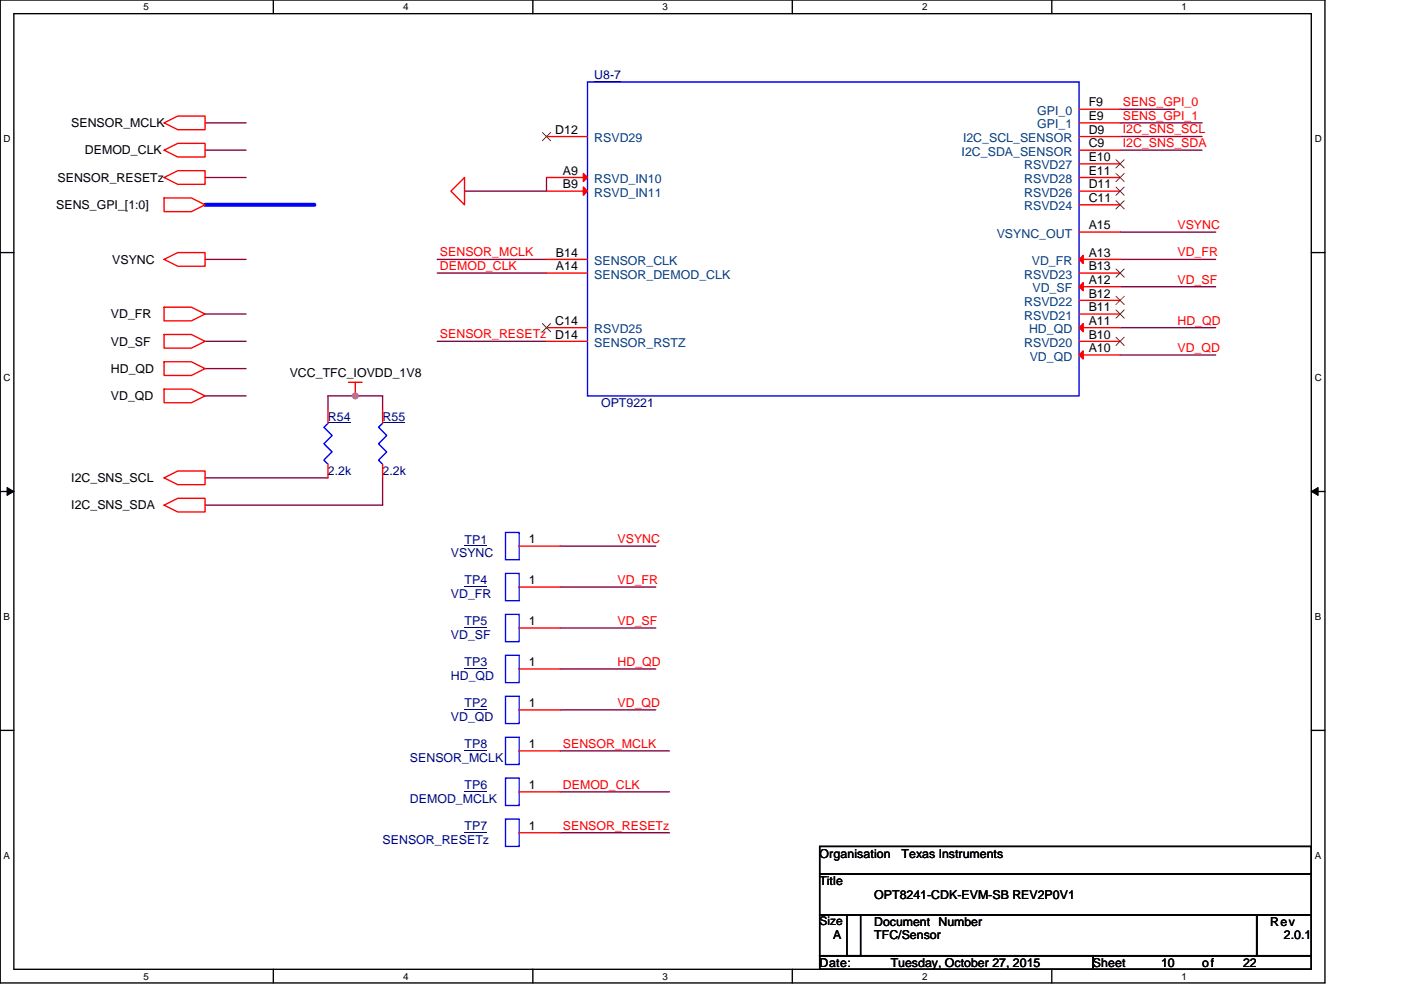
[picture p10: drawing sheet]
<svg xmlns="http://www.w3.org/2000/svg" width="297mm" height="210mm" viewBox="0 0 297 210" stroke-linecap="round" stroke-linejoin="round" font-family="sans-serif">
<path d="M0 0h280.9v208.5h-280.9zM2.9 2.9h275.1v202.7h-275.1z" fill="none" stroke="#000" stroke-width=".29"/>
<g fill="#fff">
<path d="M30.4 .3h1.2v2.3h-1.2z"/>
<path d="M30.4 205.9h1.2v2.3h-1.2z"/>
</g>
<path d="M58 0v2.9M58 205.6v2.9" fill="none" stroke="#000" stroke-width=".29"/>
<g fill="#fff">
<path d="M85.5 .3h1.1v2.3h-1.1z"/>
<path d="M85.5 205.9h1.1v2.3h-1.1z"/>
</g>
<path d="M113 0v2.9M113 205.6v2.9" fill="none" stroke="#000" stroke-width=".29"/>
<g fill="#fff">
<path d="M140.5 .3h1.1v2.3h-1.1z"/>
<path d="M140.5 205.9h1.1v2.3h-1.1z"/>
</g>
<path d="M168 0v2.9M168 205.6v2.9" fill="none" stroke="#000" stroke-width=".29"/>
<g fill="#fff">
<path d="M195.5 .3h1.1v2.3h-1.1z"/>
<path d="M195.5 205.9h1.1v2.3h-1.1z"/>
</g>
<path d="M223 0v2.9M223 205.6v2.9" fill="none" stroke="#000" stroke-width=".29"/>
<g fill="#fff">
<path d="M250.5 .3h1.2v2.3h-1.2z"/>
<path d="M250.5 205.9h1.2v2.3h-1.2z"/>
<path d="M.8 28.2h1.5v2.4h-1.5z"/>
<path d="M278.7 28.2h1.5v2.4h-1.5z"/>
<path d="M.8 78.9h1.5v2.3h-1.5z"/>
<path d="M278.7 78.9h1.5v2.3h-1.5z"/>
</g>
<path d="M0 53.6h2.9M278 53.6h2.9" fill="none" stroke="#000" stroke-width=".29"/>
<g fill="#fff">
<path d="M.8 129.6h1.4v2.3h-1.4z"/>
<path d="M278.7 129.6h1.4v2.3h-1.4z"/>
</g>
<path d="M0 104.2h2.9M278 104.2h2.9" fill="none" stroke="#000" stroke-width=".29"/>
<path d="M1.5 103.4l1.4 .8-1.4 .9zM278 104.2l1.5-.8v1.7z" fill="#000" stroke="#000" stroke-width=".21"/>
<g fill="#fff">
<path d="M.8 180.3h1.4v2.3h-1.4z"/>
<path d="M278.7 180.3h1.4v2.3h-1.4z"/>
</g>
<path d="M0 154.9h2.9M278 154.9h2.9M173.8 179.5h104.2v5.8h-104.2zM173.8 185.3h104.2v8.7h-104.2zM173.8 194h8.7v8.7h-8.7zM179.6 194h86.8v8.7h-86.8zM266.4 194h11.6v8.7h-11.6zM173.8 202.7h57.9v2.9h-57.9zM231.7 202.7h46.3v2.9h-46.3z" fill="none" stroke="#000" stroke-width=".29"/>
<g fill="none" stroke="#800040" stroke-width=".29">
<path d="M43.5 26.1h8.7M43.5 31.9h8.7M43.5 37.6h8.7M115.9 37.6v2.9h-17.4M237.5 23.2h11.6M237.5 26.1h17.4M237.5 29h17.4M237.5 31.9h17.4M43.5 55h8.7M92.7 55h23.2M92.7 57.9h23.2M237.5 49.2h20.3"/>
<path d="M237.5 55h20.3M43.5 66.6h8.7M43.5 72.4h8.7M43.5 78.2h8.7M92.7 72.4h23.2M237.5 60.8h20.3M237.5 69.5h20.3M237.5 75.3h20.3M43.5 84h8.7M81.1 86.9v-2.9h-11.6v2.9M43.5 101.4h26M81.1 101.4v5.7h-37.6"/>
<path d="M118.8 115.8h20.2M118.8 124.5h20.2M118.8 133.2h20.2M118.8 141.9h20.2M118.8 150.6h20.2M118.8 159.3h23.1M118.8 168h23.1M118.8 176.6h23.1"/>
</g>
<path d="M43.5 43.4h23.1" fill="none" stroke="#00f" stroke-width=".87"/>
<circle cx="75.3" cy="84" r=".58" fill="#f0f" stroke="#f0f" stroke-width=".29"/>
<g fill="none" stroke="#f00" stroke-width=".29">
<path d="M34.8 31.9l2.9-1.5h5.8v2.9h-5.8zM34.8 37.6l2.9-1.4h5.8v2.9h-5.8zM34.8 26.1l2.9-1.5h5.8v2.9h-5.8zM115.9 37.6h8.7M115.9 29h8.7M228.8 31.9h8.7M228.8 29h8.7M228.8 26.1h8.7M228.8 34.7h8.7M228.8 37.6h8.7M228.8 23.2h8.7M34.8 55l2.9-1.4h5.8v2.9h-5.8z"/>
<path d="M34.8 42h5.8l2.9 1.4-2.9 1.5h-5.8zM95.6 40.5l2.9-2.9v5.8zM115.9 57.9h8.7M115.9 40.5h8.7M115.9 55h8.7M228.8 55h8.7M228.8 49.2h8.7M228.8 57.9h8.7M228.8 43.4h8.7M228.8 40.5h8.7M34.8 65.2h5.8l2.9 1.4-2.9 1.5h-5.8zM34.8 70.9h5.8l2.9 1.5-2.9 1.4h-5.8z"/>
<path d="M34.8 76.7h5.8l2.9 1.5-2.9 1.4h-5.8zM115.9 69.5h8.7M115.9 72.4h8.7M228.8 75.3h8.7M228.8 69.5h8.7M228.8 60.8h8.7M228.8 72.4h8.7M228.8 66.6h8.7M228.8 63.7h8.7M34.8 82.5h5.8l2.9 1.5-2.9 1.4h-5.8zM69.5 98.5v2.9M69.5 86.9v2.9"/>
<path d="M73.9 81.1h2.9M75.3 81.1v2.9M81.1 98.5v2.9M81.1 86.9v2.9M34.8 101.4l2.9-1.5h5.8v2.9h-5.8zM34.8 107.1l2.9-1.4h5.8v2.9h-5.8zM110.1 115.8h8.7M110.1 124.5h8.7M110.1 133.2h8.7M110.1 141.9h8.7M110.1 150.6h8.7M110.1 159.3h8.7"/>
<path d="M110.1 168h8.7M110.1 176.6h8.7"/>
</g>
<path d="M124.6 17.4h104.2v66.6h-104.2zM69.5 89.8l-.8 .8 1.7 1.8-1.7 1.7 1.7 1.7-1.7 1.8 .8 .9M81.1 89.8l-.8 .8 1.7 1.8-1.7 1.7 1.7 1.7-1.7 1.8 .8 .9M107.2 112.9h2.9v5.8h-2.9zM107.2 121.6h2.9v5.8h-2.9zM107.2 139h2.9v5.8h-2.9zM107.2 130.3h2.9v5.8h-2.9zM107.2 147.7h2.9v5.8h-2.9zM107.2 156.4h2.9v5.8h-2.9zM107.2 165.1h2.9v5.7h-2.9zM107.2 173.7h2.9v5.8h-2.9z" fill="none" stroke="#00f" stroke-width=".29"/>
<path d="M126 17.2h5.7M69.5 89.6h4.8M81.1 89.6h4.8M98.5 115.7h4.8M98.5 124.3h4.8M98.5 133h4.8M98.5 141.7h4.8M98.5 150.4h4.8M98.5 159.1h4.8M98.5 167.8h4.8M98.5 176.5h4.8" fill="none" stroke="#000080" stroke-width=".21"/>
<g fill="#f00" stroke="#f00" stroke-width=".29">
<path d="M123.7 36.8l.9 .8-.9 .9z"/>
<path d="M228.8 75.3l.9-.9v1.8z"/>
<path d="M228.8 69.5l.9-.9v1.8z"/>
<path d="M228.8 60.8l.9-.9v1.8z"/>
<path d="M228.8 55l.9-.8v1.7z"/>
<path d="M123.7 39.7l.9 .8-.9 .9z"/>
</g>
<g fill="none" stroke="#804000" stroke-width=".21">
<path d="M115 28.1l1.7 1.7M116.7 28.1l-1.7 1.7M236.6 39.7l1.8 1.7M236.6 33.9l1.8 1.7M236.6 36.8l1.8 1.7M238.3 39.7l-1.7 1.7M238.3 33.9l-1.7 1.7M238.3 36.8l-1.7 1.7M236.6 57.1l1.8 1.7M236.6 42.6l1.8 1.7M238.3 57.1l-1.7 1.7M238.3 42.6l-1.7 1.7"/>
<path d="M115 68.6l1.7 1.8M116.7 68.6l-1.7 1.8M236.6 71.5l1.8 1.8M236.6 65.7l1.8 1.8M236.6 62.8l1.8 1.8M238.3 71.5l-1.7 1.8M238.3 65.7l-1.7 1.8M238.3 62.8l-1.7 1.8"/>
</g>
<g font-size="2.6" fill="#000080">
<text x="126" y="16.8">U8-7</text>
<text x="69.5" y="89.2">R54</text>
<text x="81.1" y="89.2">R55</text>
<text x="127.4" y="86.3">OPT9221</text>
<text x="69.5" y="100.8">2.2k</text>
<text x="81.1" y="100.8">2.2k</text>
<text x="95.6" y="118.2">VSYNC</text>
<text x="98.5" y="115.3">TP1</text>
<text x="98.5" y="124">TP4</text>
<text x="95.6" y="126.9">VD_FR</text>
<text x="95.6" y="135.6">VD_SF</text>
<text x="98.5" y="132.7">TP5</text>
<text x="98.5" y="141.4">TP3</text>
<text x="95.6" y="144.2">HD_QD</text>
<text x="95.6" y="152.9">VD_QD</text>
<text x="98.5" y="150">TP2</text>
<text x="86.9" y="161.6">SENSOR_MCLK</text>
<text x="98.5" y="158.7">TP8</text>
<text x="98.5" y="167.4">TP6</text>
<text x="86.9" y="170.3">DEMOD_MCLK</text>
<text x="81.1" y="179">SENSOR_RESETz</text>
<text x="98.5" y="176.1">TP7</text>
</g>
<g font-size="2.6">
<text x="230.8" y="22.6">F9</text>
<text x="15.1" y="27">SENSOR_MCLK</text>
<text x="117.7" y="28.4">D12</text>
<text x="230.8" y="28.4">D9</text>
<text x="230.8" y="25.5">E9</text>
<text x="18" y="32.8">DEMOD_CLK</text>
<text x="230.8" y="34.2">E10</text>
<text x="230.8" y="31.3">C9</text>
<text x="12.2" y="38.6">SENSOR_RESETz</text>
<text x="119.3" y="37.1">A9</text>
<text x="119.3" y="40">B9</text>
<text x="230.8" y="40">D11</text>
<text x="230.8" y="37.1">E11</text>
<text x="11.9" y="44.3">SENS_GPI_[1:0]</text>
<text x="230.8" y="42.9">C11</text>
<text x="230.8" y="48.6">A15</text>
<text x="23.8" y="55.9">VSYNC</text>
<text x="117.9" y="57.3">A14</text>
<text x="117.9" y="54.4">B14</text>
<text x="230.8" y="57.3">B13</text>
<text x="230.8" y="54.4">A13</text>
<text x="230.8" y="60.2">A12</text>
<text x="230.8" y="63.1">B12</text>
<text x="23.5" y="67.5">VD_FR</text>
<text x="117.7" y="68.9">C14</text>
<text x="117.7" y="71.8">D14</text>
<text x="230.8" y="71.8">B10</text>
<text x="230.8" y="66">B11</text>
<text x="230.8" y="68.9">A11</text>
<text x="23.5" y="73.3">VD_SF</text>
<text x="230.8" y="74.7">A10</text>
<text x="23.5" y="79.1">HD_QD</text>
<text x="61.4" y="80">VCC_TFC_IOVDD_1V8</text>
<text x="23.5" y="84.9">VD_QD</text>
<text x="15.1" y="102.3">I2C_SNS_SCL</text>
<text x="15.1" y="108">I2C_SNS_SDA</text>
<text x="112.1" y="115.2">1</text>
<text x="112.1" y="123.9">1</text>
<text x="112.1" y="132.6">1</text>
<text x="112.1" y="141.3">1</text>
<text x="112.1" y="150">1</text>
<text x="112.1" y="158.7">1</text>
<text x="112.1" y="167.4">1</text>
<text x="112.1" y="176.1">1</text>
<text x="173.8" y="181.9">Organisation</text>
<text x="191.2" y="181.9">Texas Instruments</text>
<text x="173.8" y="187.7">Title</text>
<text x="185.4" y="190.6">OPT8241-CDK-EVM-SB REV2P0V1</text>
<text x="185.4" y="196.4">Document Number</text>
<text x="269.3" y="196.4">Rev</text>
<text x="176.7" y="199.3">A</text>
<text x="185.4" y="199.3">TFC/Sensor</text>
<text x="272.2" y="199.3">2.0.1</text>
<text x="173.8" y="205.1">Date:</text>
<text x="188.8" y="205.1">Tuesday, October 27, 2015</text>
<text x="231.7" y="205.1">Sheet</text>
<text x="246.2" y="205.1">10</text>
<text x="254.9" y="205.1">of</text>
<text x="263.5" y="205.1">22</text>
</g>
<g font-size="2.6" fill="#f00">
<text x="238.1" y="22.5">SENS_GPI_0</text>
<text x="238.1" y="25.4">SENS_GPI_1</text>
<text x="238.1" y="28.3">I2C_SNS_SCL</text>
<text x="238.1" y="31.2">I2C_SNS_SDA</text>
<text x="249.6" y="48.6">VSYNC</text>
<text x="93.3" y="54.4">SENSOR_MCLK</text>
<text x="93.3" y="57.3">DEMOD_CLK</text>
<text x="249.6" y="54.4">VD_FR</text>
<text x="249.6" y="60.2">VD_SF</text>
<text x="93.3" y="71.7">SENSOR_RESETz</text>
<text x="249.6" y="68.8">HD_QD</text>
<text x="249.6" y="74.6">VD_QD</text>
<text x="130.9" y="115.3">VSYNC</text>
<text x="130.9" y="123.9">VD_FR</text>
<text x="130.9" y="132.6">VD_SF</text>
<text x="130.9" y="141.2">HD_QD</text>
<text x="130.9" y="149.9">VD_QD</text>
<text x="119.3" y="158.6">SENSOR_MCLK</text>
<text x="119.3" y="167.3">DEMOD_CLK</text>
<text x="119.3" y="176">SENSOR_RESETz</text>
</g>
<g font-size="2.6" fill="#004080">
<text x="219.9" y="27.2">GPI_1</text>
<text x="219.9" y="24.3">GPI_0</text>
<text x="126" y="30.1">RSVD29</text>
<text x="203.9" y="33">I2C_SDA_SENSOR</text>
<text x="204.2" y="30.1">I2C_SCL_SENSOR</text>
<text x="217.1" y="35.9">RSVD27</text>
<text x="126" y="38.8">RSVD_IN10</text>
<text x="126" y="41.7">RSVD_IN11</text>
<text x="217.1" y="41.7">RSVD26</text>
<text x="217.1" y="38.8">RSVD28</text>
<text x="217.1" y="44.6">RSVD24</text>
<text x="211.3" y="50.4">VSYNC_OUT</text>
<text x="126" y="59.1">SENSOR_DEMOD_CLK</text>
<text x="126" y="56.2">SENSOR_CLK</text>
<text x="217.1" y="59.1">RSVD23</text>
<text x="218.8" y="56.2">VD_FR</text>
<text x="217.1" y="64.9">RSVD22</text>
<text x="218.9" y="62">VD_SF</text>
<text x="126" y="70.7">RSVD25</text>
<text x="217.1" y="67.8">RSVD21</text>
<text x="218.2" y="70.7">HD_QD</text>
<text x="126" y="73.6">SENSOR_RSTZ</text>
<text x="217.1" y="73.6">RSVD20</text>
<text x="218.3" y="76.5">VD_QD</text>
</g>
<text font-size="2.5" x="173.8" y="196.3">Size</text>
<g font-size="2.1">
<text x="30.4" y="2.2">5</text>
<text x="85.5" y="2.2">4</text>
<text x="140.5" y="2.2">3</text>
<text x="195.5" y="2.2">2</text>
<text x="250.5" y="2.2">1</text>
<text x=".8" y="30.1">D</text>
<text x="278.7" y="30.1">D</text>
<text x=".8" y="80.8">C</text>
<text x="278.7" y="80.8">C</text>
<text x=".8" y="131.5">B</text>
<text x="278.7" y="131.5">B</text>
<text x=".8" y="182.1">A</text>
<text x="278.7" y="182.1">A</text>
<text x="30.4" y="207.8">5</text>
<text x="85.5" y="207.8">4</text>
<text x="140.5" y="207.8">3</text>
<text x="195.5" y="207.8">2</text>
<text x="250.5" y="207.8">1</text>
</g>
</svg>
